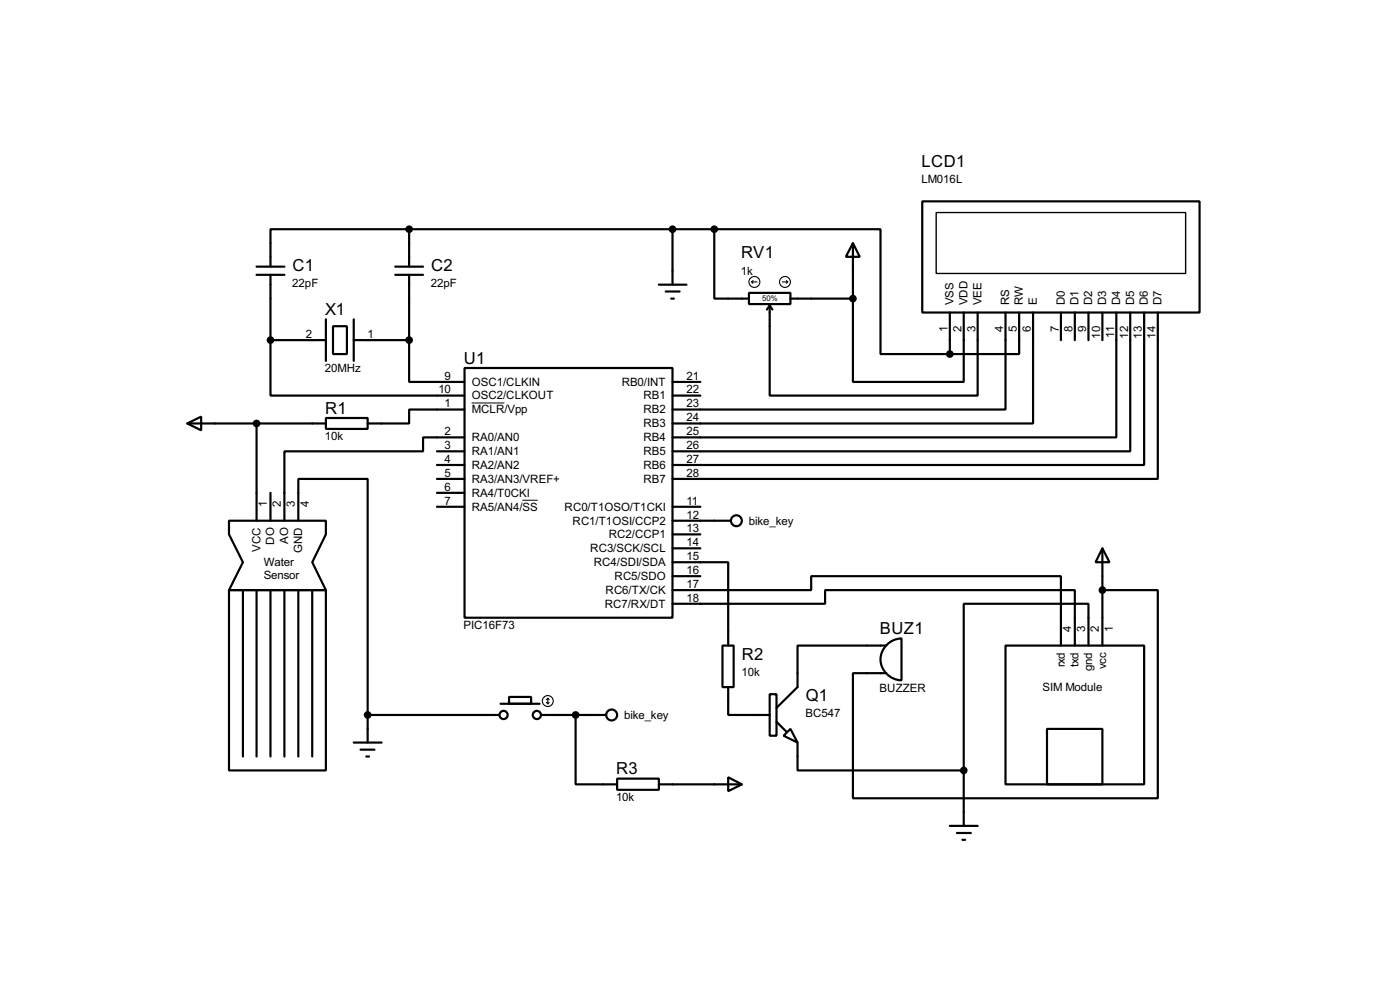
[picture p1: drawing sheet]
<svg xmlns="http://www.w3.org/2000/svg" width="256mm" height="180mm" viewBox="0 0 256 180" stroke-linecap="round" stroke-linejoin="round" font-family="sans-serif">
<g fill="none" stroke="#000" stroke-width=".4">
<path d="M169 36.9h50.8v20.3h-50.8zM47 50.3h5.1M47 48.8h5.1M49.6 50.3v12M59.7 58.5v7.6M61 59.7h2.6v5.1h-2.6zM64.8 58.5v7.6M72.4 50.3h5.1M72.4 48.8h5.1M75 42h-25.4v6.8M75 42v6.8M75 50.3v12"/>
<path d="M75 42h55.9M120.7 52.1h5.1M122 53.4h2.5M123 54.7h.5M123.2 42v10.1M130.9 42h30.4v22.8h12.7M130.9 42v12.7h6.3M137.2 53.6h7.6v2.1h-7.6zM141 55.9v16.5h38.1v-15.2M141 55.9l-.5 .8M141 55.9l.5 .8M144.8 54.7h11.5"/>
<path d="M156.3 44.5l1.2 2.5h-2.5zM156.3 54.7v15.2h20.3v-12.7M156.3 44.5v10.2M174 57.2v7.6M184.2 57.2v17.8h-61M186.7 57.2v7.6h-12.7M189.3 57.2v20.3h-66.1M194.4 57.2v5.1M196.9 57.2v5.1M199.4 57.2v5.1M202 57.2v5.1M204.5 57.2v22.9h-81.3"/>
<path d="M207.1 57.2v25.4h-83.9M209.6 57.2v27.9h-86.4M212.1 57.2v30.5h-88.9M34.3 77.5l2.6-1.2v2.5zM34.3 77.5h25.4M47 77.5v17.8M49.6 62.3v10.1h35.5M49.6 62.3h10.1M59.7 76.5h7.7v2h-7.7zM64.8 62.3h10.2M75 62.3v7.6h10.1M85.1 67.4h38.1v45.7h-38.1z"/>
<path d="M85.1 75h-10.1v2.5h-7.6M123.2 69.9h5.1M123.2 72.4h5.1M42 95.3h17.7v2.5l-2.5 5.1 2.5 5.1h-17.7l2.5-5.1-2.5-5.1zM49.6 90.2v5.1M54.7 95.3v-7.6h12.7v43.2M80.1 82.6h5M80.1 85.1h5M80.1 90.2h5M80.1 92.8h5M80.1 87.7h5M85.1 80.1h-7.6v2.5h-25.4v12.7"/>
<path d="M123.2 95.3h10.7M123.2 92.8h5.1M123.2 97.8h5.1M42 108h17.7v33h-17.7zM44.5 108v30.5M47 108v30.5M49.6 108v30.5M52.1 108v30.5M54.7 108v30.5M57.2 108v30.5M123.2 108h25.4v-2.5h45.8v12.7M123.2 110.5h28v-2.5h45.7v10.2"/>
<path d="M123.2 102.9h10.2v15.3M123.2 100.4h5.1M123.2 105.5h5.1M132.4 118.2h2v7.6h-2zM162.4 118.2h-16.3v7.6l-3.8 3.8M162.5 118a3.8 3.8 0 0 1 2.7-1.1v7.6a3.8 3.8 0 0 1-3.6-2.3 3.8 3.8 0 0 1 .9-4.2zM184.2 118.2h25.4v25.4h-25.4zM199.4 118.2v-7.7h-22.8v30.5M202 100.4l1.3 2.5h-2.6zM202 108h10.1v38.1h-55.8v-22.9h6.1M202 100.4v17.8M64.8 135.9h5.1"/>
<path d="M66.1 137.2h2.5M67.1 138.5h.5M67.4 130.9v5M67.4 130.9h24.1M91.7 128.8h7.2M93.3 127.6h4v1.2h-4zM99.1 130.9h12M105.5 130.9v12.7h7.6M133.4 125.8v5.1h7.6M141 127.1h1.3v7.6h-1.3zM142.3 132.1l1.8 1.8M143.6 134.7l1.2-1.3 1.3 2.5z"/>
<path d="M146.1 135.9v5.1h30.5M191.8 133.4h10.2v10.2h-10.2zM113.1 142.5h7.6v2.1h-7.6zM120.7 143.6h15.2M133.4 142.3l2.5 1.3-2.5 1.2zM174 151.2h5.1M175.3 152.5h2.6M176.3 153.7h.5M176.6 141v10.2"/>
<circle cx="134.9" cy="95.3" r="1"/>
<circle cx="92.2" cy="130.9" r=".75"/>
<circle cx="98.3" cy="130.9" r=".75"/>
<circle cx="112" cy="130.9" r="1"/>
</g>
<path d="M86.4 73.8h6M95.7 91.6h2.8" fill="none" stroke="#000" stroke-width=".18"/>
<path d="M171.5 38.9h45.7v11.2h-45.7z" fill="none" stroke="#000" stroke-width=".25"/>
<g fill="#000" stroke="#000" stroke-width=".4">
<circle cx="74.9" cy="42" r=".5"/>
<circle cx="123.2" cy="42" r=".5"/>
<circle cx="130.8" cy="42" r=".5"/>
<circle cx="156.2" cy="54.7" r=".5"/>
<circle cx="47" cy="77.5" r=".5"/>
<circle cx="49.5" cy="62.3" r=".5"/>
<circle cx="74.9" cy="62.3" r=".5"/>
<circle cx="174" cy="64.8" r=".5"/>
<circle cx="201.9" cy="108" r=".5"/>
<circle cx="67.3" cy="130.9" r=".5"/>
<circle cx="105.4" cy="130.9" r=".5"/>
<circle cx="176.5" cy="141" r=".5"/>
</g>
<g fill="none" stroke="#000" stroke-width=".2">
<path d="M137.7 51.6h1M137.7 51.6l.3 .3M138 51.4l-.3 .2M143.3 51.6h1M144.1 51.4l.2 .2M144.3 51.6l-.2 .3M100.1 128.6l.3 .2M100.4 127.8v1M100.4 127.8l-.3 .3M100.4 127.8l.2 .3M100.6 128.6l-.2 .2"/>
<circle cx="138.2" cy="51.6" r="1"/>
<circle cx="143.8" cy="51.6" r="1"/>
<circle cx="100.3" cy="128.3" r="1"/>
</g>
<g font-size="3.4">
<text x="168.8" y="30.5">LCD1</text>
<text x="135.8" y="47.3">RV1</text>
<text x="53.6" y="49.6">C1</text>
<text x="79" y="49.6">C2</text>
<text x="59.6" y="57.7">X1</text>
<text x="85" y="66.6">U1</text>
<text x="59.6" y="75.7">R1</text>
<text x="161.2" y="116.1">BUZ1</text>
<text x="135.9" y="120.7">R2</text>
<text x="147.6" y="128.3">Q1</text>
<text x="112.9" y="141.7">R3</text>
</g>
<g font-size="2.4">
<text x="168.8" y="33.5">LM016L</text>
<text x="53.6" y="52.6">22pF</text>
<text x="79" y="52.6">22pF</text>
<text x="135.7" y="50.3">1k</text>
<text x="174.7" y="55.9" transform="rotate(-90 174.7 55.9)">VSS</text>
<text x="177.3" y="55.9" transform="rotate(-90 177.3 55.9)">VDD</text>
<text x="179.8" y="55.9" transform="rotate(-90 179.8 55.9)">VEE</text>
<text x="184.9" y="55.9" transform="rotate(-90 184.9 55.9)">RS</text>
<text x="187.4" y="55.9" transform="rotate(-90 187.4 55.9)">RW</text>
<text x="190" y="55.9" transform="rotate(-90 190 55.9)">E</text>
<text x="195.1" y="55.9" transform="rotate(-90 195.1 55.9)">D0</text>
<text x="197.6" y="55.9" transform="rotate(-90 197.6 55.9)">D1</text>
<text x="200.1" y="55.9" transform="rotate(-90 200.1 55.9)">D2</text>
<text x="202.7" y="55.9" transform="rotate(-90 202.7 55.9)">D3</text>
<text x="205.2" y="55.9" transform="rotate(-90 205.2 55.9)">D4</text>
<text x="207.8" y="55.9" transform="rotate(-90 207.8 55.9)">D5</text>
<text x="210.3" y="55.9" transform="rotate(-90 210.3 55.9)">D6</text>
<text x="212.8" y="55.9" transform="rotate(-90 212.8 55.9)">D7</text>
<text x="56.1" y="61.9">2</text>
<text x="67.4" y="61.9">1</text>
<text x="173.6" y="60.9" transform="rotate(-90 173.6 60.9)">1</text>
<text x="176.2" y="60.9" transform="rotate(-90 176.2 60.9)">2</text>
<text x="178.7" y="60.9" transform="rotate(-90 178.7 60.9)">3</text>
<text x="183.8" y="60.9" transform="rotate(-90 183.8 60.9)">4</text>
<text x="186.3" y="60.8" transform="rotate(-90 186.3 60.8)">5</text>
<text x="188.9" y="60.8" transform="rotate(-90 188.9 60.8)">6</text>
<text x="194" y="60.9" transform="rotate(-90 194 60.9)">7</text>
<text x="196.5" y="60.9" transform="rotate(-90 196.5 60.9)">8</text>
<text x="199" y="60.8" transform="rotate(-90 199 60.8)">9</text>
<text x="201.6" y="62" transform="rotate(-90 201.6 62)">10</text>
<text x="204.1" y="61.8" transform="rotate(-90 204.1 61.8)">11</text>
<text x="206.7" y="62" transform="rotate(-90 206.7 62)">12</text>
<text x="209.2" y="62" transform="rotate(-90 209.2 62)">13</text>
<text x="211.7" y="62" transform="rotate(-90 211.7 62)">14</text>
<text x="59.5" y="68.1">20MHz</text>
<text x="80.3" y="72">10</text>
<text x="81.5" y="69.5">9</text>
<text x="86.4" y="70.6">OSC1/CLKIN</text>
<text x="113.9" y="70.6">RB0/INT</text>
<text x="125.8" y="72">22</text>
<text x="125.8" y="69.5">21</text>
<text x="81.5" y="74.6">1</text>
<text x="86.4" y="73.1">OSC2/CLKOUT</text>
<text x="86.4" y="75.7">MCLR/Vpp</text>
<text x="117.9" y="75.7">RB2</text>
<text x="117.9" y="73.1">RB1</text>
<text x="125.8" y="77.1">24</text>
<text x="125.8" y="74.6">23</text>
<text x="59.5" y="80.6">10k</text>
<text x="81.5" y="79.7">2</text>
<text x="81.5" y="82.2">3</text>
<text x="86.4" y="80.8">RA0/AN0</text>
<text x="86.4" y="83.3">RA1/AN1</text>
<text x="117.9" y="83.3">RB5</text>
<text x="117.9" y="80.8">RB4</text>
<text x="117.9" y="78.2">RB3</text>
<text x="125.8" y="82.2">26</text>
<text x="125.8" y="79.7">25</text>
<text x="81.5" y="84.7">4</text>
<text x="81.5" y="89.8">6</text>
<text x="81.5" y="87.3">5</text>
<text x="86.4" y="85.8">RA2/AN2</text>
<text x="86.4" y="88.4">RA3/AN3/VREF+</text>
<text x="117.9" y="88.4">RB7</text>
<text x="117.9" y="85.8">RB6</text>
<text x="125.8" y="87.3">28</text>
<text x="125.8" y="84.7">27</text>
<text x="48.9" y="92.8" transform="rotate(-90 48.9 92.8)">1</text>
<text x="51.5" y="92.8" transform="rotate(-90 51.5 92.8)">2</text>
<text x="54" y="92.8" transform="rotate(-90 54 92.8)">3</text>
<text x="56.5" y="92.8" transform="rotate(-90 56.5 92.8)">4</text>
<text x="81.5" y="92.4">7</text>
<text x="86.4" y="90.9">RA4/T0CKI</text>
<text x="86.4" y="93.5">RA5/AN4/SS</text>
<text x="103.4" y="93.5">RC0/T1OSO/T1CKI</text>
<text x="125.8" y="94.9">12</text>
<text x="125.8" y="92.4">11</text>
<text x="47.7" y="101" transform="rotate(-90 47.7 101)">VCC</text>
<text x="50.3" y="99.7" transform="rotate(-90 50.3 99.7)">DO</text>
<text x="52.8" y="99.6" transform="rotate(-90 52.8 99.6)">AO</text>
<text x="55.4" y="101.3" transform="rotate(-90 55.4 101.3)">GND</text>
<text x="104.9" y="96">RC1/T1OSI/CCP2</text>
<text x="108.1" y="101.1">RC3/SCK/SCL</text>
<text x="111.5" y="98.5">RC2/CCP1</text>
<text x="125.8" y="97.4">13</text>
<text x="125.8" y="100">14</text>
<text x="137.2" y="96">bike_key</text>
<text x="48.3" y="103.6">Water</text>
<text x="48.3" y="106.1">Sensor</text>
<text x="108.8" y="103.6">RC4/SDI/SDA</text>
<text x="112.6" y="106.2">RC5/SDO</text>
<text x="125.8" y="107.6">17</text>
<text x="125.8" y="105.1">16</text>
<text x="125.8" y="102.5">15</text>
<text x="110.8" y="111.2">RC7/RX/DT</text>
<text x="110.9" y="108.7">RC6/TX/CK</text>
<text x="125.8" y="110.1">18</text>
<text x="84.9" y="115.2">PIC16F73</text>
<text x="196.3" y="115.6" transform="rotate(-90 196.3 115.6)">4</text>
<text x="198.8" y="115.6" transform="rotate(-90 198.8 115.6)">3</text>
<text x="201.3" y="115.6" transform="rotate(-90 201.3 115.6)">2</text>
<text x="203.9" y="115.6" transform="rotate(-90 203.9 115.6)">1</text>
<text x="135.9" y="123.7">10k</text>
<text x="195.1" y="122.2" transform="rotate(-90 195.1 122.2)">rxd</text>
<text x="197.6" y="122" transform="rotate(-90 197.6 122)">txd</text>
<text x="200.1" y="122.8" transform="rotate(-90 200.1 122.8)">gnd</text>
<text x="202.7" y="122.4" transform="rotate(-90 202.7 122.4)">vcc</text>
<text x="114.4" y="131.6">bike_key</text>
<text x="147.6" y="131.3">BC547</text>
<text x="161.1" y="126.6">BUZZER</text>
<text x="191" y="126.4">SIM Module</text>
<text x="112.9" y="146.7">10k</text>
</g>
<text font-size="1.6" x="139.6" y="55.2">50%</text>
</svg>
